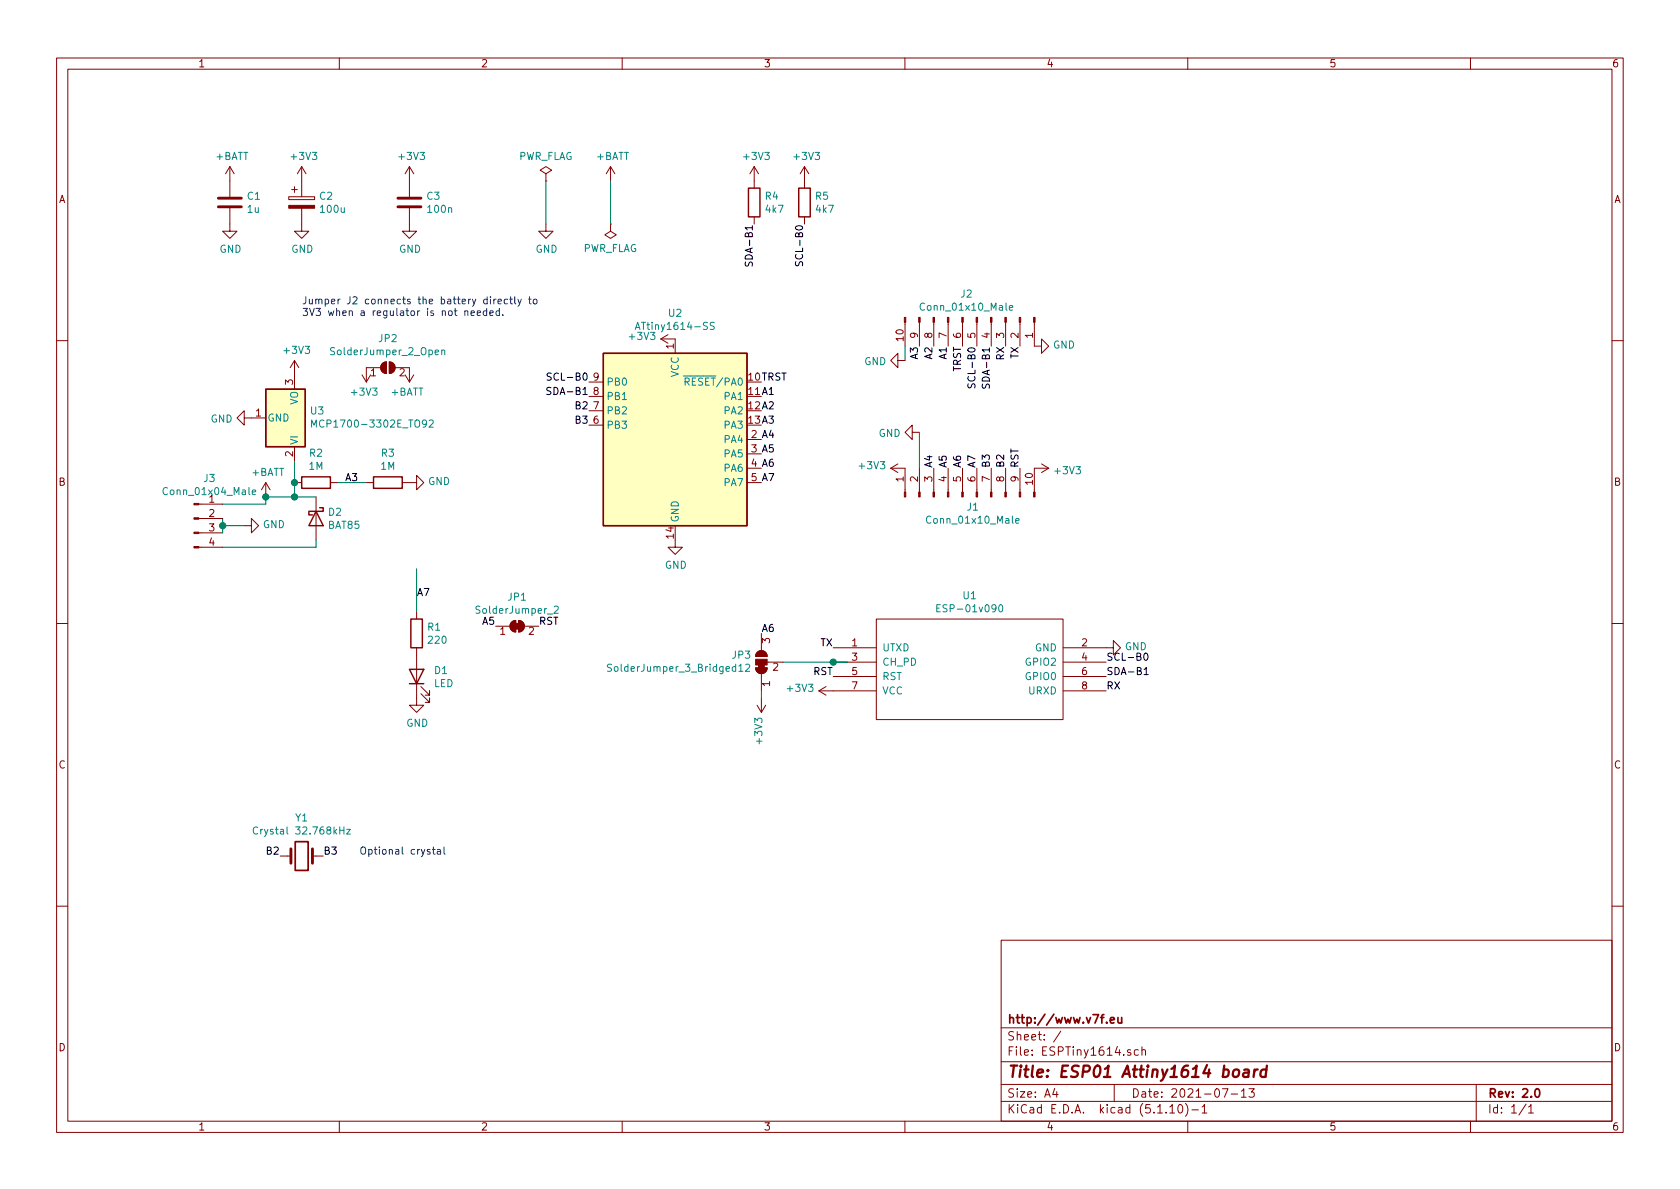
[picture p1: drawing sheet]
EESchema Schematic File Version 4
EELAYER 30 0
EELAYER END
$Descr A4 11693 8268
encoding utf-8
Sheet 1 1
Title "ESP01 Attiny1614 board"
Date "2021-07-13"
Rev "2.0"
Comp "http://www.v7f.eu"
Comment1 ""
Comment2 ""
Comment3 ""
Comment4 ""
$EndDescr
$Comp
L ESP8266:ESP-01v090 U1
U 1 1
P 6750 4650
F 0 "U1" H 6750 5165 50  0000 C CNN
F 1 "ESP-01v090" H 6750 5074 50  0000 C CNN
F 2 "ESP8266:ESP-01" H 6750 4650 50  0001 C CNN
F 3 "http://l0l.org.uk/2014/12/esp8266-modules-hardware-guide-gotta-catch-em-all/" H 6750 4650 50  0001 C CNN
	1    6750 4650
	1    0    0    -1  
$EndComp
$Comp
L power:GND #PWR02
U 1 1
P 7700 4500
F 0 "#PWR02" H 7700 4250 50  0001 C CNN
F 1 "GND" V 7705 4372 50  0000 R CNN
F 2 "" H 7700 4500 50  0001 C CNN
F 3 "" H 7700 4500 50  0001 C CNN
	1    7700 4500
	0    -1   -1   0   
$EndComp
$Comp
L Connector:Conn_01x10_Male J1
U 1 1
P 6700 3450
F 0 "J1" V 6627 3378 50  0000 C CNN
F 1 "Conn_01x10_Male" V 6536 3378 50  0000 C CNN
F 2 "Connector_PinHeader_2.54mm:PinHeader_1x10_P2.54mm_Vertical" H 6700 3450 50  0001 C CNN
F 3 "~" H 6700 3450 50  0001 C CNN
	1    6700 3450
	0    -1   -1   0   
$EndComp
$Comp
L Diode:BAT85 D2
U 1 1
P 2200 3600
F 0 "D2" V 2154 3680 50  0000 L CNN
F 1 "BAT85" V 2245 3680 50  0000 L CNN
F 2 "Diode_THT:D_DO-35_SOD27_P2.54mm_Vertical_AnodeUp" H 2200 3425 50  0001 C CNN
F 3 "https://assets.nexperia.com/documents/data-sheet/BAT85.pdf" H 2200 3600 50  0001 C CNN
	1    2200 3600
	0    1    1    0   
$EndComp
$Comp
L Device:C C3
U 1 1
P 2850 1400
F 0 "C3" H 2965 1446 50  0000 L CNN
F 1 "100n" H 2965 1355 50  0000 L CNN
F 2 "Capacitor_THT:C_Disc_D3.8mm_W2.6mm_P2.50mm" H 2888 1250 50  0001 C CNN
F 3 "~" H 2850 1400 50  0001 C CNN
	1    2850 1400
	1    0    0    -1  
$EndComp
$Comp
L Device:CP C2
U 1 1
P 2100 1400
F 0 "C2" H 2218 1446 50  0000 L CNN
F 1 "100u" H 2218 1355 50  0000 L CNN
F 2 "Capacitor_THT:CP_Radial_D5.0mm_P2.50mm" H 2138 1250 50  0001 C CNN
F 3 "~" H 2100 1400 50  0001 C CNN
	1    2100 1400
	1    0    0    -1  
$EndComp
$Comp
L Device:LED D1
U 1 1
P 2900 4700
F 0 "D1" V 2939 4582 50  0000 R CNN
F 1 "LED" V 2848 4582 50  0000 R CNN
F 2 "LED_THT:LED_D3.0mm" H 2900 4700 50  0001 C CNN
F 3 "~" H 2900 4700 50  0001 C CNN
	1    2900 4700
	0    -1   -1   0   
$EndComp
$Comp
L Device:R R1
U 1 1
P 2900 4400
F 0 "R1" H 2970 4446 50  0000 L CNN
F 1 "220" H 2970 4355 50  0000 L CNN
F 2 "Resistor_THT:R_Axial_DIN0207_L6.3mm_D2.5mm_P2.54mm_Vertical" V 2830 4400 50  0001 C CNN
F 3 "~" H 2900 4400 50  0001 C CNN
	1    2900 4400
	1    0    0    -1  
$EndComp
$Comp
L Connector:Conn_01x10_Male J2
U 1 1
P 6800 2200
F 0 "J2" V 6635 2128 50  0000 C CNN
F 1 "Conn_01x10_Male" V 6726 2128 50  0000 C CNN
F 2 "Connector_PinHeader_2.54mm:PinHeader_1x10_P2.54mm_Vertical" H 6800 2200 50  0001 C CNN
F 3 "~" H 6800 2200 50  0001 C CNN
	1    6800 2200
	0    1    1    0   
$EndComp
$Comp
L Regulator_Linear:MCP1700-3302E_TO92 U3
U 1 1
P 2050 2900
F 0 "U3" V 2096 2795 50  0000 R CNN
F 1 "MCP1700-3302E_TO92" V 2005 2795 50  0000 R CNN
F 2 "Package_TO_SOT_THT:TO-92_Inline" H 2050 2700 50  0001 C CIN
F 3 "http://ww1.microchip.com/downloads/en/DeviceDoc/20001826D.pdf" H 2050 2900 50  0001 C CNN
	1    2050 2900
	0    -1   -1   0   
$EndComp
$Comp
L Device:C C1
U 1 1
P 1600 1400
F 0 "C1" H 1715 1446 50  0000 L CNN
F 1 "1u" H 1715 1355 50  0000 L CNN
F 2 "Capacitor_THT:C_Disc_D3.8mm_W2.6mm_P2.50mm" H 1638 1250 50  0001 C CNN
F 3 "~" H 1600 1400 50  0001 C CNN
	1    1600 1400
	1    0    0    -1  
$EndComp
$Comp
L Connector:Conn_01x04_Male J3
U 1 1
P 1350 3600
F 0 "J3" H 1458 3881 50  0000 C CNN
F 1 "Conn_01x04_Male" H 1458 3790 50  0000 C CNN
F 2 "Connector_PinHeader_2.54mm:PinHeader_1x04_P2.54mm_Horizontal" H 1350 3600 50  0001 C CNN
F 3 "~" H 1350 3600 50  0001 C CNN
	1    1350 3600
	1    0    0    -1  
$EndComp
Wire Wire Line
	1550 3600 1550 3650
Wire Wire Line
	1550 3650 1700 3650
Connection ~ 1550 3650
Wire Wire Line
	1550 3650 1550 3700
$Comp
L power:GND #PWR0101
U 1 1
P 1700 3650
F 0 "#PWR0101" H 1700 3400 50  0001 C CNN
F 1 "GND" V 1705 3522 50  0000 R CNN
F 2 "" H 1700 3650 50  0001 C CNN
F 3 "" H 1700 3650 50  0001 C CNN
	1    1700 3650
	0    -1   -1   0   
$EndComp
Wire Wire Line
	1550 3800 2200 3800
Wire Wire Line
	2200 3800 2200 3750
Wire Wire Line
	2200 3450 2050 3450
Wire Wire Line
	1850 3450 1850 3500
Wire Wire Line
	1850 3500 1550 3500
$Comp
L power:+BATT #PWR0102
U 1 1
P 1850 3450
F 0 "#PWR0102" H 1850 3300 50  0001 C CNN
F 1 "+BATT" H 1865 3623 50  0000 C CNN
F 2 "" H 1850 3450 50  0001 C CNN
F 3 "" H 1850 3450 50  0001 C CNN
	1    1850 3450
	1    0    0    -1  
$EndComp
Connection ~ 1850 3450
Wire Wire Line
	2050 3200 2050 3350
Connection ~ 2050 3450
Wire Wire Line
	2050 3450 1850 3450
$Comp
L power:GND #PWR0103
U 1 1
P 1750 2900
F 0 "#PWR0103" H 1750 2650 50  0001 C CNN
F 1 "GND" V 1755 2772 50  0000 R CNN
F 2 "" H 1750 2900 50  0001 C CNN
F 3 "" H 1750 2900 50  0001 C CNN
	1    1750 2900
	0    1    1    0   
$EndComp
$Comp
L power:+3V3 #PWR0104
U 1 1
P 2050 2600
F 0 "#PWR0104" H 2050 2450 50  0001 C CNN
F 1 "+3V3" H 2065 2773 50  0000 C CNN
F 2 "" H 2050 2600 50  0001 C CNN
F 3 "" H 2050 2600 50  0001 C CNN
	1    2050 2600
	1    0    0    -1  
$EndComp
$Comp
L power:+3V3 #PWR0105
U 1 1
P 2100 1250
F 0 "#PWR0105" H 2100 1100 50  0001 C CNN
F 1 "+3V3" H 2115 1423 50  0000 C CNN
F 2 "" H 2100 1250 50  0001 C CNN
F 3 "" H 2100 1250 50  0001 C CNN
	1    2100 1250
	1    0    0    -1  
$EndComp
$Comp
L power:+3V3 #PWR0106
U 1 1
P 2850 1250
F 0 "#PWR0106" H 2850 1100 50  0001 C CNN
F 1 "+3V3" H 2865 1423 50  0000 C CNN
F 2 "" H 2850 1250 50  0001 C CNN
F 3 "" H 2850 1250 50  0001 C CNN
	1    2850 1250
	1    0    0    -1  
$EndComp
$Comp
L power:GND #PWR0107
U 1 1
P 2850 1550
F 0 "#PWR0107" H 2850 1300 50  0001 C CNN
F 1 "GND" H 2855 1377 50  0000 C CNN
F 2 "" H 2850 1550 50  0001 C CNN
F 3 "" H 2850 1550 50  0001 C CNN
	1    2850 1550
	1    0    0    -1  
$EndComp
$Comp
L power:GND #PWR0108
U 1 1
P 2100 1550
F 0 "#PWR0108" H 2100 1300 50  0001 C CNN
F 1 "GND" H 2105 1377 50  0000 C CNN
F 2 "" H 2100 1550 50  0001 C CNN
F 3 "" H 2100 1550 50  0001 C CNN
	1    2100 1550
	1    0    0    -1  
$EndComp
$Comp
L power:GND #PWR0109
U 1 1
P 1600 1550
F 0 "#PWR0109" H 1600 1300 50  0001 C CNN
F 1 "GND" H 1605 1377 50  0000 C CNN
F 2 "" H 1600 1550 50  0001 C CNN
F 3 "" H 1600 1550 50  0001 C CNN
	1    1600 1550
	1    0    0    -1  
$EndComp
$Comp
L power:+BATT #PWR0110
U 1 1
P 1600 1250
F 0 "#PWR0110" H 1600 1100 50  0001 C CNN
F 1 "+BATT" H 1615 1423 50  0000 C CNN
F 2 "" H 1600 1250 50  0001 C CNN
F 3 "" H 1600 1250 50  0001 C CNN
	1    1600 1250
	1    0    0    -1  
$EndComp
$Comp
L power:GND #PWR0111
U 1 1
P 2900 4850
F 0 "#PWR0111" H 2900 4600 50  0001 C CNN
F 1 "GND" H 2905 4677 50  0000 C CNN
F 2 "" H 2900 4850 50  0001 C CNN
F 3 "" H 2900 4850 50  0001 C CNN
	1    2900 4850
	1    0    0    -1  
$EndComp
$Comp
L power:GND #PWR0112
U 1 1
P 3800 1550
F 0 "#PWR0112" H 3800 1300 50  0001 C CNN
F 1 "GND" H 3805 1377 50  0000 C CNN
F 2 "" H 3800 1550 50  0001 C CNN
F 3 "" H 3800 1550 50  0001 C CNN
	1    3800 1550
	1    0    0    -1  
$EndComp
$Comp
L power:PWR_FLAG #FLG0101
U 1 1
P 3800 1250
F 0 "#FLG0101" H 3800 1325 50  0001 C CNN
F 1 "PWR_FLAG" H 3800 1423 50  0000 C CNN
F 2 "" H 3800 1250 50  0001 C CNN
F 3 "~" H 3800 1250 50  0001 C CNN
	1    3800 1250
	1    0    0    -1  
$EndComp
Wire Wire Line
	3800 1250 3800 1550
Wire Wire Line
	2900 3950 2900 4250
Text Label 7700 4700 0    50   ~ 0
SDA-B1
Text Label 7700 4600 0    50   ~ 0
SCL-B0
$Comp
L power:+3V3 #PWR0116
U 1 1
P 5800 4800
F 0 "#PWR0116" H 5800 4650 50  0001 C CNN
F 1 "+3V3" V 5815 4928 50  0000 L CNN
F 2 "" H 5800 4800 50  0001 C CNN
F 3 "" H 5800 4800 50  0001 C CNN
	1    5800 4800
	0    -1   -1   0   
$EndComp
Text Label 5800 4500 2    50   ~ 0
TX
Text Label 5800 4700 2    50   ~ 0
RST
Text Label 7700 4800 0    50   ~ 0
RX
$Comp
L power:+3V3 #PWR0118
U 1 1
P 7200 3250
F 0 "#PWR0118" H 7200 3100 50  0001 C CNN
F 1 "+3V3" V 7215 3378 50  0000 L CNN
F 2 "" H 7200 3250 50  0001 C CNN
F 3 "" H 7200 3250 50  0001 C CNN
	1    7200 3250
	0    1    1    0   
$EndComp
$Comp
L power:GND #PWR0119
U 1 1
P 7200 2400
F 0 "#PWR0119" H 7200 2150 50  0001 C CNN
F 1 "GND" V 7205 2272 50  0000 R CNN
F 2 "" H 7200 2400 50  0001 C CNN
F 3 "" H 7200 2400 50  0001 C CNN
	1    7200 2400
	0    -1   -1   0   
$EndComp
Text Label 7100 3250 1    50   ~ 0
RST
Text Label 7000 2400 3    50   ~ 0
RX
Text Label 7100 2400 3    50   ~ 0
TX
Text Label 6800 2400 3    50   ~ 0
SCL-B0
Text Label 7000 3250 1    50   ~ 0
B2
Text Label 6400 2400 3    50   ~ 0
A3
Text Label 6500 2400 3    50   ~ 0
A2
Text Label 6600 2400 3    50   ~ 0
A1
Text Label 6700 2400 3    50   ~ 0
TRST
Text Label 6900 2400 3    50   ~ 0
SDA-B1
Text Label 6500 3250 1    50   ~ 0
A4
Text Label 6600 3250 1    50   ~ 0
A5
Text Label 6800 3250 1    50   ~ 0
A7
Text Label 6700 3250 1    50   ~ 0
A6
Text Label 6900 3250 1    50   ~ 0
B3
$Comp
L power:GND #PWR0120
U 1 1
P 6300 2500
F 0 "#PWR0120" H 6300 2250 50  0001 C CNN
F 1 "GND" V 6305 2372 50  0000 R CNN
F 2 "" H 6300 2500 50  0001 C CNN
F 3 "" H 6300 2500 50  0001 C CNN
	1    6300 2500
	0    1    1    0   
$EndComp
$Comp
L power:+3V3 #PWR0121
U 1 1
P 6300 3250
F 0 "#PWR0121" H 6300 3100 50  0001 C CNN
F 1 "+3V3" V 6315 3378 50  0000 L CNN
F 2 "" H 6300 3250 50  0001 C CNN
F 3 "" H 6300 3250 50  0001 C CNN
	1    6300 3250
	0    -1   -1   0   
$EndComp
$Comp
L power:GND #PWR0122
U 1 1
P 6400 3000
F 0 "#PWR0122" H 6400 2750 50  0001 C CNN
F 1 "GND" V 6405 2872 50  0000 R CNN
F 2 "" H 6400 3000 50  0001 C CNN
F 3 "" H 6400 3000 50  0001 C CNN
	1    6400 3000
	0    1    1    0   
$EndComp
Wire Wire Line
	6300 2400 6300 2500
Wire Wire Line
	6400 3000 6400 3250
$Comp
L power:PWR_FLAG #FLG0103
U 1 1
P 4250 1550
F 0 "#FLG0103" H 4250 1625 50  0001 C CNN
F 1 "PWR_FLAG" H 4250 1723 50  0000 C CNN
F 2 "" H 4250 1550 50  0001 C CNN
F 3 "~" H 4250 1550 50  0001 C CNN
	1    4250 1550
	-1   0    0    1   
$EndComp
$Comp
L power:+BATT #PWR0123
U 1 1
P 4250 1250
F 0 "#PWR0123" H 4250 1100 50  0001 C CNN
F 1 "+BATT" H 4265 1423 50  0000 C CNN
F 2 "" H 4250 1250 50  0001 C CNN
F 3 "" H 4250 1250 50  0001 C CNN
	1    4250 1250
	1    0    0    -1  
$EndComp
Wire Wire Line
	4250 1250 4250 1550
$Comp
L Device:R R2
U 1 1
P 2200 3350
F 0 "R2" V 1993 3350 50  0000 C CNN
F 1 "1M" V 2084 3350 50  0000 C CNN
F 2 "Resistor_THT:R_Axial_DIN0207_L6.3mm_D2.5mm_P2.54mm_Vertical" V 2130 3350 50  0001 C CNN
F 3 "~" H 2200 3350 50  0001 C CNN
	1    2200 3350
	0    1    1    0   
$EndComp
Connection ~ 2050 3350
Wire Wire Line
	2050 3350 2050 3450
$Comp
L Device:R R3
U 1 1
P 2700 3350
F 0 "R3" V 2493 3350 50  0000 C CNN
F 1 "1M" V 2584 3350 50  0000 C CNN
F 2 "Resistor_THT:R_Axial_DIN0207_L6.3mm_D2.5mm_P2.54mm_Vertical" V 2630 3350 50  0001 C CNN
F 3 "~" H 2700 3350 50  0001 C CNN
	1    2700 3350
	0    1    1    0   
$EndComp
$Comp
L power:GND #PWR01
U 1 1
P 2850 3350
F 0 "#PWR01" H 2850 3100 50  0001 C CNN
F 1 "GND" V 2855 3222 50  0000 R CNN
F 2 "" H 2850 3350 50  0001 C CNN
F 3 "" H 2850 3350 50  0001 C CNN
	1    2850 3350
	0    -1   -1   0   
$EndComp
Text Label 2400 3350 0    50   ~ 0
A3
Wire Wire Line
	2350 3350 2550 3350
$Comp
L power:+3V3 #PWR03
U 1 1
P 5250 1250
F 0 "#PWR03" H 5250 1100 50  0001 C CNN
F 1 "+3V3" H 5265 1423 50  0000 C CNN
F 2 "" H 5250 1250 50  0001 C CNN
F 3 "" H 5250 1250 50  0001 C CNN
	1    5250 1250
	1    0    0    -1  
$EndComp
$Comp
L Device:R R4
U 1 1
P 5250 1400
F 0 "R4" H 5320 1446 50  0000 L CNN
F 1 "4k7" H 5320 1355 50  0000 L CNN
F 2 "Resistor_THT:R_Axial_DIN0207_L6.3mm_D2.5mm_P2.54mm_Vertical" V 5180 1400 50  0001 C CNN
F 3 "~" H 5250 1400 50  0001 C CNN
	1    5250 1400
	1    0    0    -1  
$EndComp
Text Label 5250 1550 3    50   ~ 0
SDA-B1
$Comp
L power:+3V3 #PWR04
U 1 1
P 5600 1250
F 0 "#PWR04" H 5600 1100 50  0001 C CNN
F 1 "+3V3" H 5615 1423 50  0000 C CNN
F 2 "" H 5600 1250 50  0001 C CNN
F 3 "" H 5600 1250 50  0001 C CNN
	1    5600 1250
	1    0    0    -1  
$EndComp
$Comp
L Device:R R5
U 1 1
P 5600 1400
F 0 "R5" H 5670 1446 50  0000 L CNN
F 1 "4k7" H 5670 1355 50  0000 L CNN
F 2 "Resistor_THT:R_Axial_DIN0207_L6.3mm_D2.5mm_P2.54mm_Vertical" V 5530 1400 50  0001 C CNN
F 3 "~" H 5600 1400 50  0001 C CNN
	1    5600 1400
	1    0    0    -1  
$EndComp
Text Label 5600 1550 3    50   ~ 0
SCL-B0
$Comp
L Jumper:SolderJumper_2_Bridged JP1
U 1 1
P 3600 4350
F 0 "JP1" H 3600 4555 50  0000 C CNN
F 1 "SolderJumper_2" H 3600 4464 50  0000 C CNN
F 2 "Jumper:SolderJumper-2_P1.3mm_Bridged_RoundedPad1.0x1.5mm" H 3600 4350 50  0001 C CNN
F 3 "~" H 3600 4350 50  0001 C CNN
	1    3600 4350
	1    0    0    -1  
$EndComp
Text Label 3450 4350 2    50   ~ 0
A5
Text Label 3750 4350 0    50   ~ 0
RST
$Comp
L Jumper:SolderJumper_2_Open JP2
U 1 1
P 2700 2550
F 0 "JP2" H 2700 2755 50  0000 C CNN
F 1 "SolderJumper_2_Open" H 2700 2664 50  0000 C CNN
F 2 "Jumper:SolderJumper-2_P1.3mm_Open_Pad1.0x1.5mm" H 2700 2550 50  0001 C CNN
F 3 "~" H 2700 2550 50  0001 C CNN
	1    2700 2550
	1    0    0    -1  
$EndComp
$Comp
L power:+BATT #PWR07
U 1 1
P 2850 2550
F 0 "#PWR07" H 2850 2400 50  0001 C CNN
F 1 "+BATT" H 2865 2723 50  0000 C CNN
F 2 "" H 2850 2550 50  0001 C CNN
F 3 "" H 2850 2550 50  0001 C CNN
	1    2850 2550
	-1   0    0    1   
$EndComp
$Comp
L power:+3V3 #PWR06
U 1 1
P 2550 2550
F 0 "#PWR06" H 2550 2400 50  0001 C CNN
F 1 "+3V3" H 2565 2723 50  0000 C CNN
F 2 "" H 2550 2550 50  0001 C CNN
F 3 "" H 2550 2550 50  0001 C CNN
	1    2550 2550
	-1   0    0    1   
$EndComp
Text Notes 2100 2200 0    50   ~ 0
Jumper J2 connects the battery directly to\n3V3 when a regulator is not needed.
$Comp
L MyJumper:SolderJumper_3_Bridged12 JP3
U 1 1
P 5300 4600
F 0 "JP3" V 5346 4668 50  0000 L CNN
F 1 "SolderJumper_3_Bridged12" V 5255 4668 50  0000 L CNN
F 2 "Jumper:SolderJumper-3_P1.3mm_Bridged12_RoundedPad1.0x1.5mm_NumberLabels" H 5300 4600 50  0001 C CNN
F 3 "~" H 5300 4600 50  0001 C CNN
	1    5300 4600
	0    -1   -1   0   
$EndComp
$Comp
L power:+3V3 #PWR05
U 1 1
P 5300 4850
F 0 "#PWR05" H 5300 4700 50  0001 C CNN
F 1 "+3V3" V 5315 4978 50  0000 L CNN
F 2 "" H 5300 4850 50  0001 C CNN
F 3 "" H 5300 4850 50  0001 C CNN
	1    5300 4850
	-1   0    0    1   
$EndComp
Text Label 2900 4150 0    50   ~ 0
A7
Text Label 5300 4400 0    50   ~ 0
A6
Wire Wire Line
	5900 4600 5800 4600
Wire Wire Line
	5300 4850 5300 4800
$Comp
L MCU_Microchip_ATtiny:ATtiny1614-SS U2
U 1 1
P 4700 3050
F 0 "U2" H 4700 3931 50  0000 C CNN
F 1 "ATtiny1614-SS" H 4700 3840 50  0000 C CNN
F 2 "Package_SO:SOIC-14_3.9x8.7mm_P1.27mm" H 4700 3050 50  0001 C CIN
F 3 "http://ww1.microchip.com/downloads/en/DeviceDoc/ATtiny1614-data-sheet-40001995A.pdf" H 4700 3050 50  0001 C CNN
	1    4700 3050
	1    0    0    -1  
$EndComp
Text Label 4100 2650 2    50   ~ 0
SCL-B0
Text Label 4100 2750 2    50   ~ 0
SDA-B1
Text Label 4100 2850 2    50   ~ 0
B2
Text Label 4100 2950 2    50   ~ 0
B3
Text Label 5300 2650 0    50   ~ 0
TRST
Text Label 5300 2750 0    50   ~ 0
A1
Text Label 5300 2850 0    50   ~ 0
A2
Text Label 5300 2950 0    50   ~ 0
A3
Text Label 5300 3050 0    50   ~ 0
A4
Text Label 5300 3150 0    50   ~ 0
A5
Text Label 5300 3250 0    50   ~ 0
A6
Text Label 5300 3350 0    50   ~ 0
A7
$Comp
L power:+3V3 #PWR0113
U 1 1
P 4700 2350
F 0 "#PWR0113" H 4700 2200 50  0001 C CNN
F 1 "+3V3" V 4715 2478 50  0000 L CNN
F 2 "" H 4700 2350 50  0001 C CNN
F 3 "" H 4700 2350 50  0001 C CNN
	1    4700 2350
	0    -1   -1   0   
$EndComp
$Comp
L power:GND #PWR0114
U 1 1
P 4700 3750
F 0 "#PWR0114" H 4700 3500 50  0001 C CNN
F 1 "GND" H 4705 3577 50  0000 C CNN
F 2 "" H 4700 3750 50  0001 C CNN
F 3 "" H 4700 3750 50  0001 C CNN
	1    4700 3750
	1    0    0    -1  
$EndComp
Connection ~ 5800 4600
Wire Wire Line
	5800 4600 5450 4600
$Comp
L Device:Crystal Y1
U 1 1
P 2100 5950
F 0 "Y1" H 2100 6218 50  0000 C CNN
F 1 "Crystal 32.768kHz" H 2100 6127 50  0000 C CNN
F 2 "Crystal:Crystal_Round_D3.0mm_Vertical" H 2100 5950 50  0001 C CNN
F 3 "~" H 2100 5950 50  0001 C CNN
	1    2100 5950
	1    0    0    -1  
$EndComp
Text Label 1950 5950 2    50   ~ 0
B2
Text Label 2250 5950 0    50   ~ 0
B3
Text Notes 2500 5950 0    50   ~ 0
Optional crystal
$EndSCHEMATC
